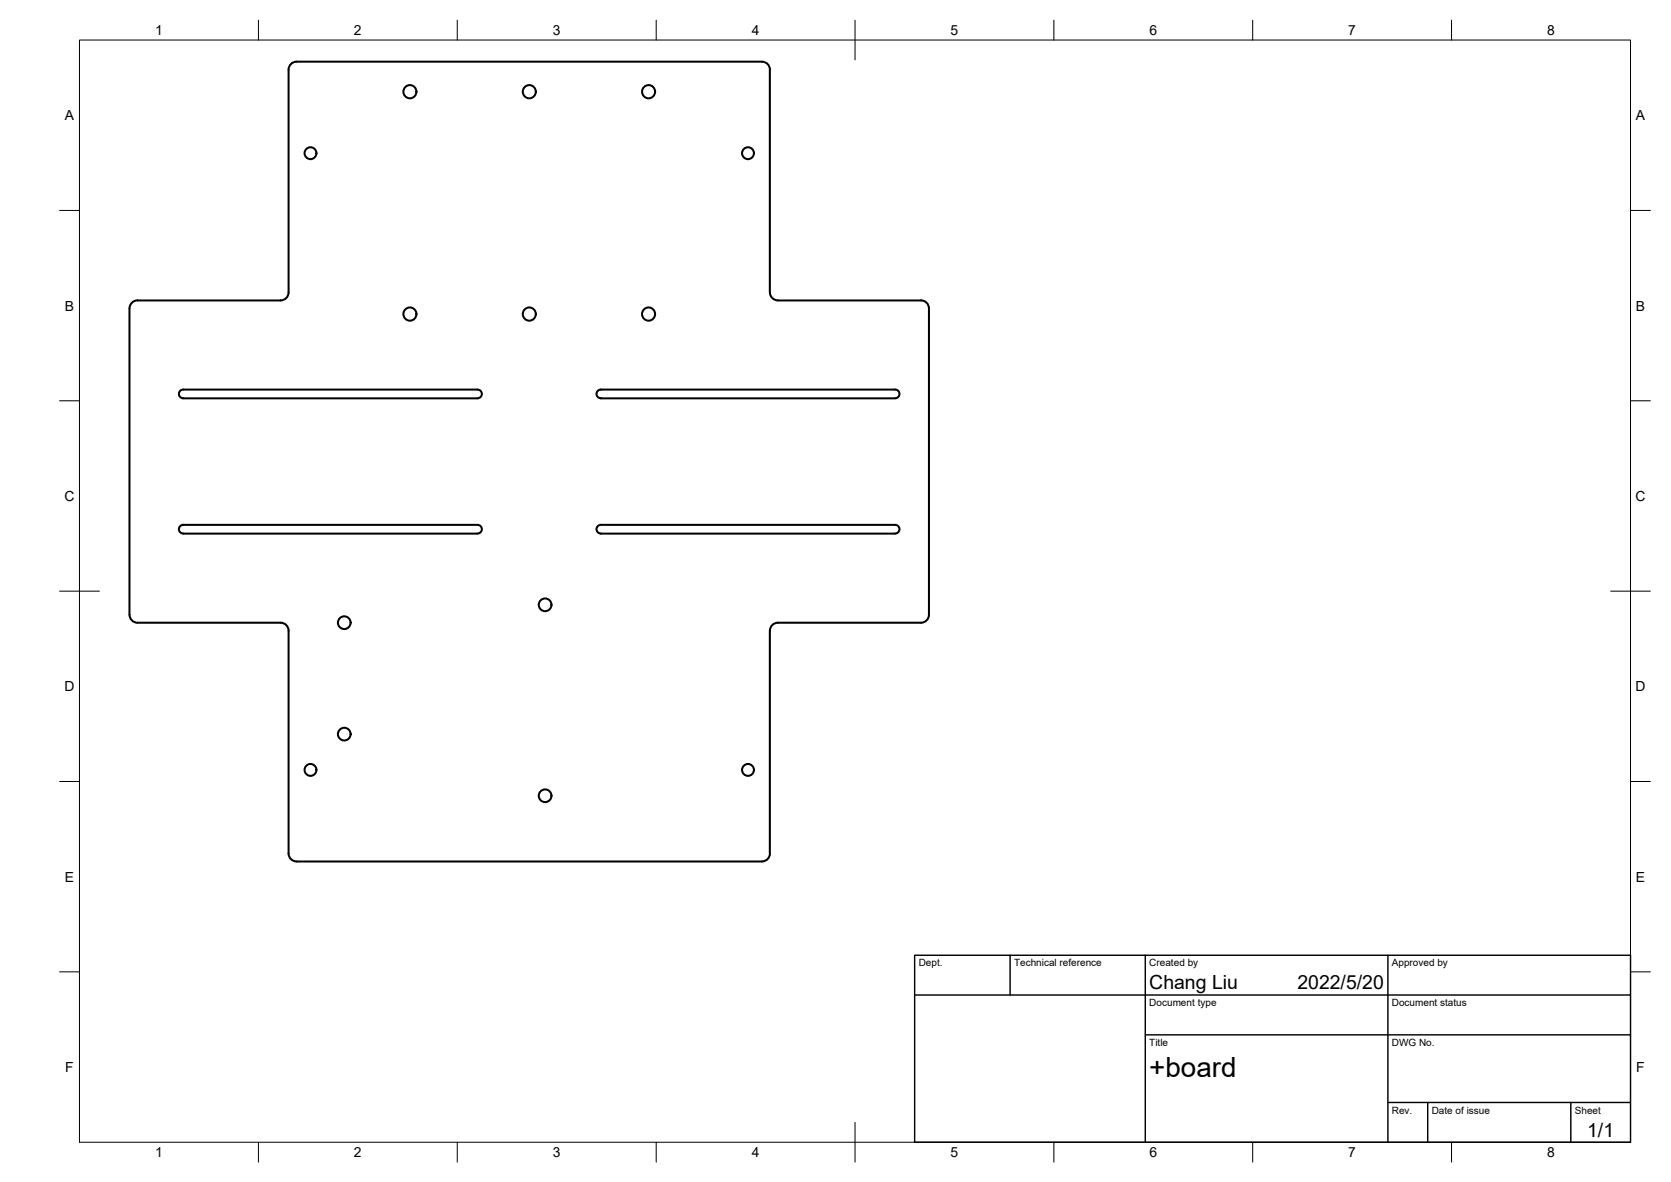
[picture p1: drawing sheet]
<svg xmlns="http://www.w3.org/2000/svg" width="420mm" height="297mm" viewBox="0 0 420 297" stroke-linecap="round" stroke-linejoin="round" font-family="sans-serif">
<!-- layer: Visible -->
<g fill="none" stroke="#000" stroke-width=".51">
<path d="M72.6 17.5a2 2 0 0 1 1.9-2h117.1a2 2 0 0 1 2 2M72.6 17.5v56a2 2 0 0 1-2 2h-36a1.96 1.96 0 0 0-2 2v77a2.04 2.04 0 0 0 2 2h35.9a2 2 0 0 1 2.1 2M193.6 17.5v56M193.6 73.5a2 2 0 0 0 2 2M195.6 75.5h36a2 2 0 0 1 2 2v77a2 2 0 0 1-2 2h-36M45.4 98.1l.7-.2h74a1.1 1.1 0 0 1 1.1 1.1 1.1 1.1 0 0 1-1.1 1.1h-74a1.09 1.09 0 0 1-1.1-.8 1.09 1.09 0 0 1 .4-1.2zM225.1 97.9h-74a1.09 1.09 0 0 0-1.1 1.1 1.09 1.09 0 0 0 1.1 1.1h74M225.1 97.9a1.09 1.09 0 0 1 1.1 1.1 1.09 1.09 0 0 1-1.1 1.1M45.2 132.3l.9-.4h74a1.1 1.1 0 0 1 1.1 1.1 1.1 1.1 0 0 1-1.1 1.1h-74a1.09 1.09 0 0 1-1-.6 1.09 1.09 0 0 1 .1-1.2zM225.1 131.9h-74a1.09 1.09 0 0 0-1.1 1.1 1.09 1.09 0 0 0 1.1 1.1h74M225.1 131.9a1.09 1.09 0 0 1 1.1 1.1 1.09 1.09 0 0 1-1.1 1.1M72.6 158.5v56a2 2 0 0 0 2 2h117a2.04 2.04 0 0 0 2-2"/>
<path d="M193.6 158.5v56M195.6 156.5a2 2 0 0 0-2 2"/>
<circle cx="78.1" cy="38.5" r="1.49"/>
<circle cx="103.1" cy="23" r="1.65"/>
<circle cx="133.1" cy="23" r="1.65"/>
<circle cx="163.1" cy="23" r="1.65"/>
<circle cx="188.1" cy="38.5" r="1.49"/>
<circle cx="103.1" cy="78.9" r="1.65"/>
<circle cx="133.1" cy="78.9" r="1.65"/>
<circle cx="163.1" cy="78.9" r="1.65"/>
<circle cx="86.6" cy="156.5" r="1.6"/>
<circle cx="137.1" cy="152" r="1.6"/>
<circle cx="78.1" cy="193.5" r="1.49"/>
<circle cx="86.6" cy="184.5" r="1.6"/>
<circle cx="137.1" cy="200" r="1.6"/>
<circle cx="188.1" cy="193.5" r="1.49"/>
</g>
<!-- layer: Border -->
<g fill="none" stroke="#000" stroke-width=".25">
<path d="M20 10.1h390v276.9h-390zM65 5.1v5M115 5.1v5M165 5.1v5M215 5.1v10M265 5.1v5M315 5.1v5M365 5.1v5M15 52.9h5M410 52.9h5M15 100.7h5M410 100.7h5"/>
<path d="M15 148.6h10M405 148.6h10M15 196.4h5M410 196.4h5M15 244.2h5M410 244.2h5M65 287v5M115 287v5M165 287v5M215 282.1v9.9M265 287v5M315 287v5"/>
<path d="M365 287v5"/>
</g>
<!-- layer: TitleBlock -->
<path d="M230 240.1h180v46.9h-180zM230 250h180M254 240.1v9.9M288 240.1v46.9M349 240.1v46.9M288 260.1h122M349 277.1h61M359 277.1v9.9M395 277.1v9.9" fill="none" stroke="#000" stroke-width=".36"/>
<text font-size="7" x="289" y="270.6">+board</text>
<g font-size="4.9">
<text x="289" y="248.5">Chang Liu</text>
<text x="326.2" y="248.5">2022/5/20</text>
<text x="399.1" y="285.7">1/1</text>
</g>
<g font-size="3.5">
<text x="39" y="8.8">1</text>
<text x="89" y="8.8">2</text>
<text x="139" y="8.8">3</text>
<text x="189" y="8.8">4</text>
<text x="239" y="8.8">5</text>
<text x="289" y="8.8">6</text>
<text x="339" y="8.8">7</text>
<text x="389" y="8.8">8</text>
<text x="16.3" y="30.2">A</text>
<text x="411.3" y="30.2">A</text>
<text x="16.3" y="78">B</text>
<text x="411.3" y="78">B</text>
<text x="16.2" y="125.9">C</text>
<text x="411.2" y="125.9">C</text>
<text x="16.2" y="173.7">D</text>
<text x="411.2" y="173.7">D</text>
<text x="16.3" y="221.6">E</text>
<text x="411.3" y="221.6">E</text>
<text x="16.4" y="269.4">F</text>
<text x="411.4" y="269.4">F</text>
<text x="39" y="290.8">1</text>
<text x="89" y="290.8">2</text>
<text x="139" y="290.8">3</text>
<text x="189" y="290.8">4</text>
<text x="239" y="290.8">5</text>
<text x="289" y="290.8">6</text>
<text x="339" y="290.8">7</text>
<text x="389" y="290.8">8</text>
</g>
<g font-size="2.5">
<text x="231" y="242.9">Dept.</text>
<text x="255" y="242.9">Technical reference</text>
<text x="289" y="242.9">Created by</text>
<text x="350" y="242.9">Approved by</text>
<text x="289" y="252.8">Document type</text>
<text x="350" y="252.8">Document status</text>
<text x="289" y="262.9">Title</text>
<text x="350" y="262.9">DWG No.</text>
<text x="350" y="279.9">Rev.</text>
<text x="360" y="279.9">Date of issue</text>
<text x="396" y="279.9">Sheet</text>
</g>
</svg>
